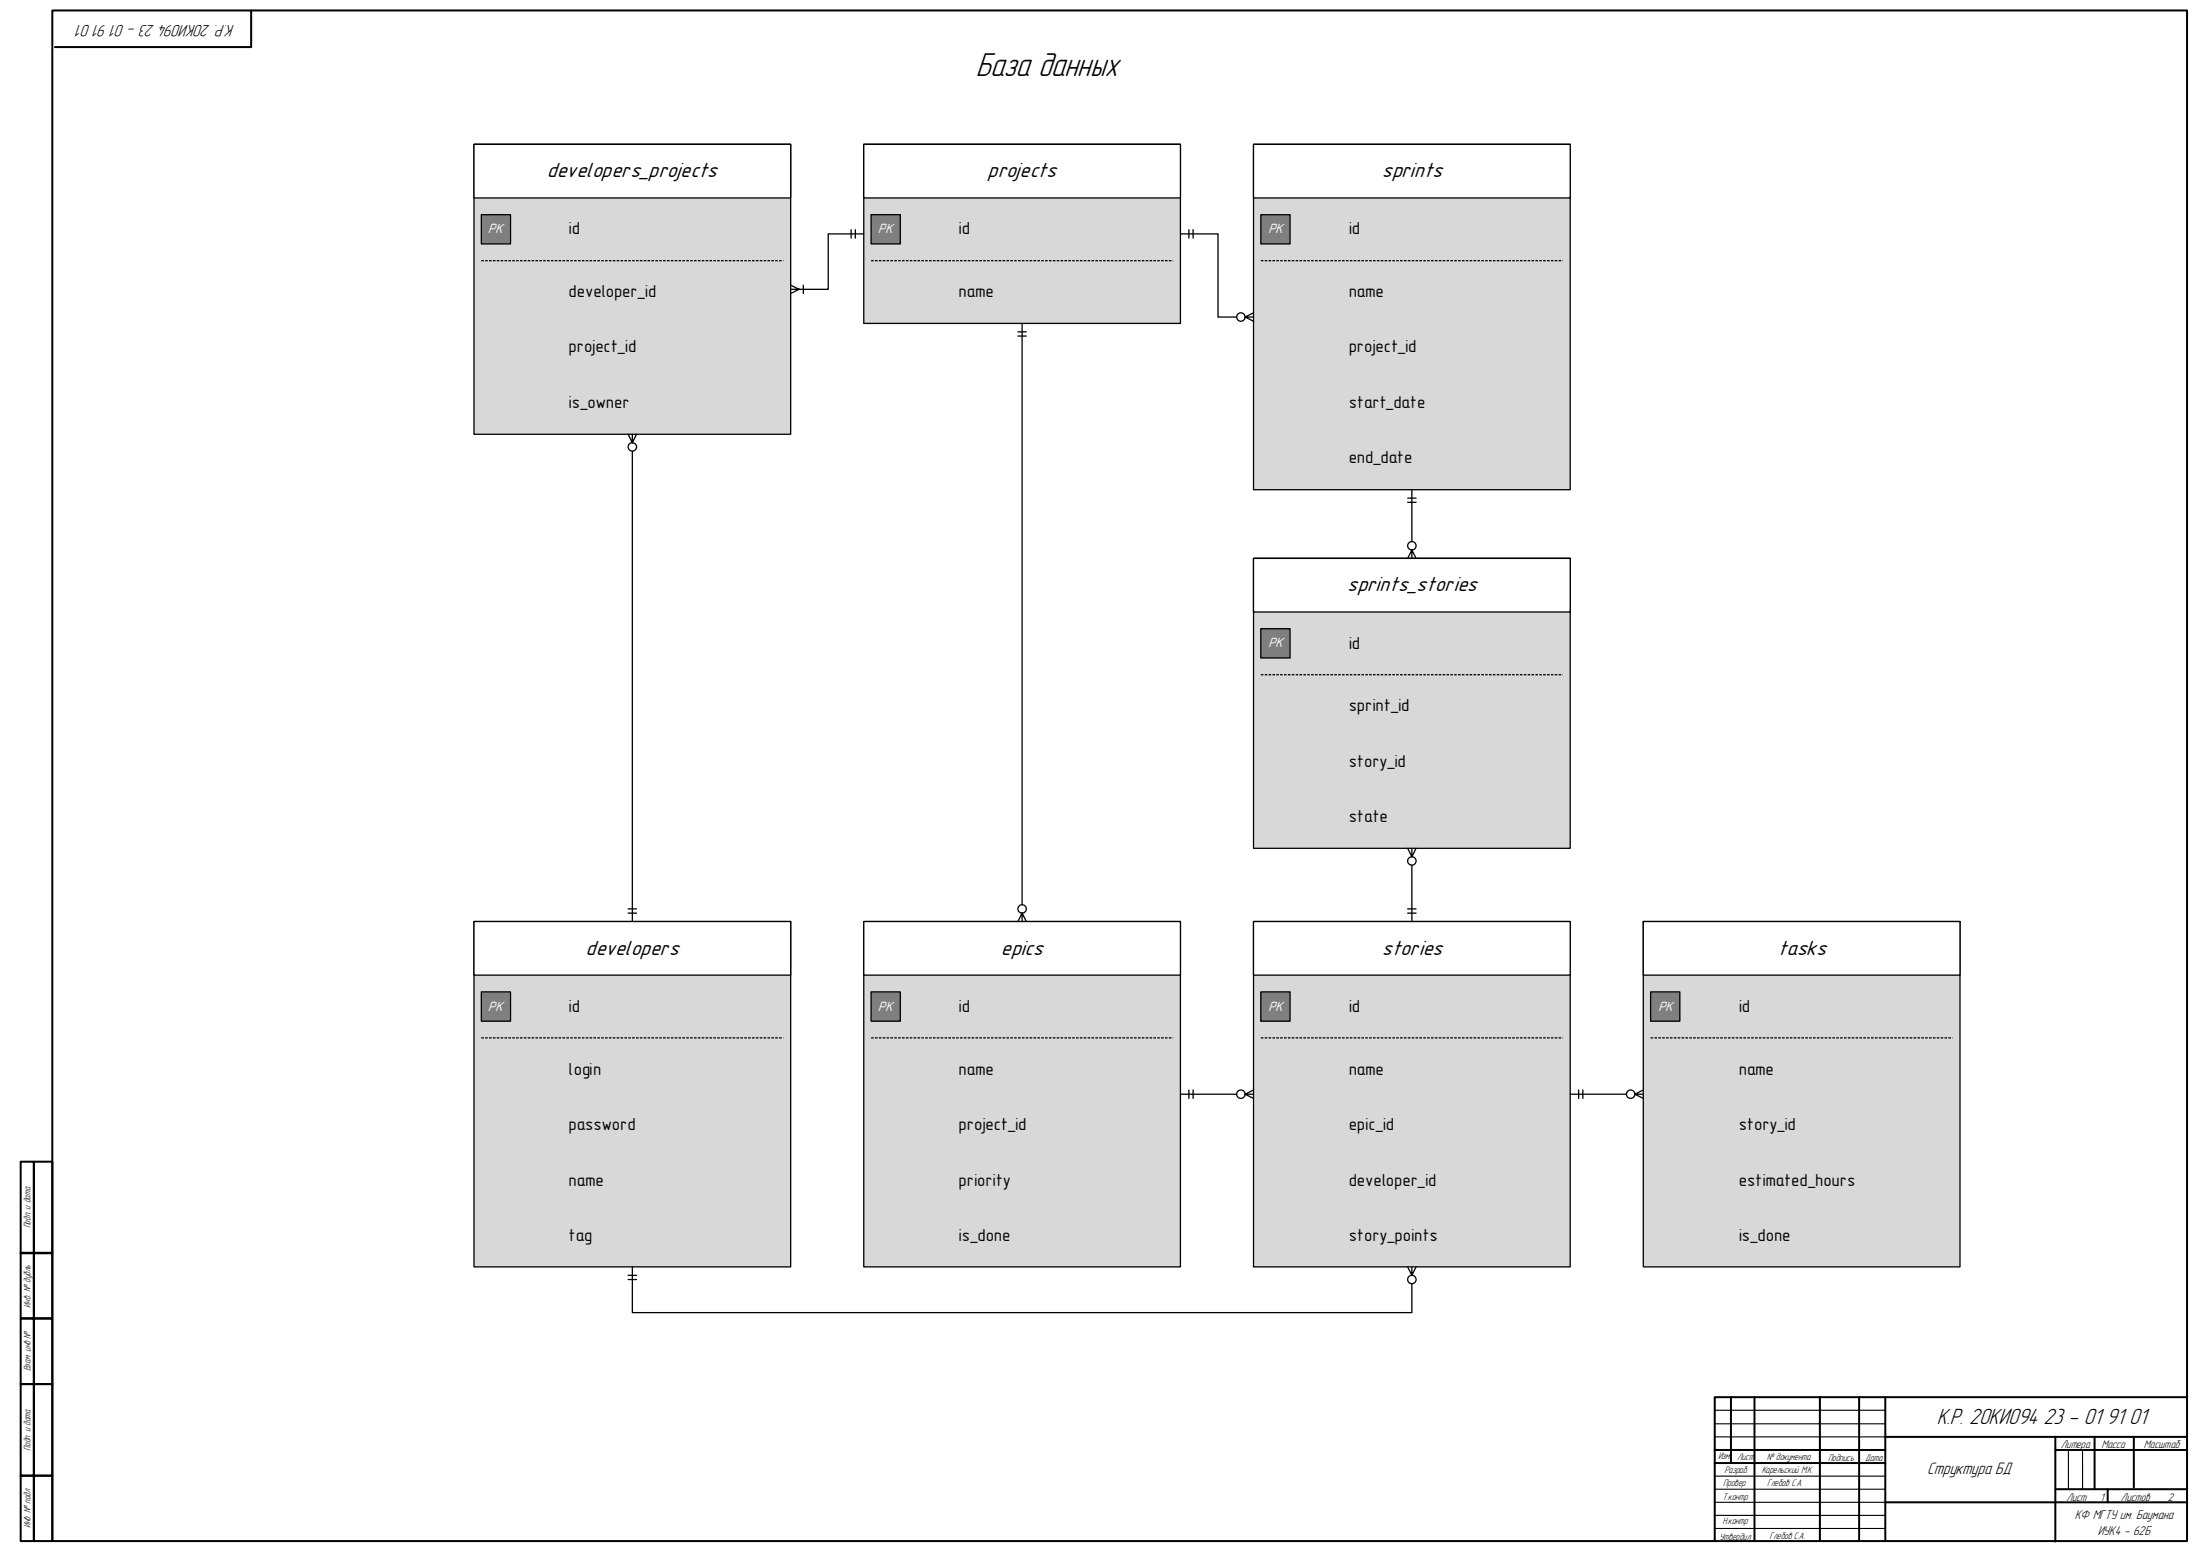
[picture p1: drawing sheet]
<svg xmlns="http://www.w3.org/2000/svg" width="841mm" height="594mm" viewBox="0 0 841 594" stroke-linecap="round" stroke-linejoin="round" font-family="sans-serif">
<g fill="none" stroke="#000" stroke-width=".76">
<path d="M20 4h816v585h-816zM96 4v14h-75M7.9 444h5v35h-5zM13 444h7v35h-7zM7.9 478.8h5v25h-5zM13 478.8h7v25h-7zM7.9 504h5v25h-5zM13 504h7v25h-7zM7.9 529h5v35h-5zM13 529h7v35h-7zM661.7 534v25M670.7 534v55"/>
<path d="M695.7 534v55M710.7 534v55M720.7 534v55M835.7 534h-180.2v55M655.5 554.2h65.2M655.5 559.2h65.2M720.7 549.2h115M785.7 554.2h50M785.7 549.2v40M800.7 549.2v20M815.7 549.2v19.3M7.9 564h5v25h-5z"/>
<path d="M13 564h7v25h-7zM720.7 574.2h115M785.7 569.2h50M805.7 569.2v5"/>
</g>
<path d="M655.5 539h65.2M655.5 544.2h65.2M655.5 549.2h65.2M790.7 554.2v15M796.1 554.2v15M655.5 564.2h65.2M655.5 569.2h65.2M655.5 574.2h65.2M655.5 579.2h65.2M655.5 584.2h65.2" fill="none" stroke="#000" stroke-width=".42"/>
<path d="M815.7 567v.4" fill="none" stroke="#000" stroke-width=".38"/>
<path d="M181.2 352.2h121z" fill="none" stroke="#000" stroke-width=".49"/>
<path d="M181.2 352.2h121v132h-121z" fill-rule="evenodd" fill="#d8d8d8"/>
<path d="M181.2 352.2h121v132h-121z" fill="none" stroke="#000" stroke-width=".49"/>
<path d="M181.2 352.2h121v20.5h-121z" fill-rule="evenodd" fill="#fff"/>
<path d="M330.2 55.2h121zM181.2 352.2h121v20.5h-121z" fill="none" stroke="#000" stroke-width=".49"/>
<path d="M330.2 55.2h121v68.4h-121z" fill-rule="evenodd" fill="#d8d8d8"/>
<path d="M330.2 55.2h121v68.4h-121z" fill="none" stroke="#000" stroke-width=".49"/>
<path d="M330.2 55.2h121v20.5h-121z" fill-rule="evenodd" fill="#fff"/>
<path d="M181.2 55.2h121zM330.2 55.2h121v20.5h-121z" fill="none" stroke="#000" stroke-width=".49"/>
<path d="M181.2 55.2h121v110.8h-121z" fill-rule="evenodd" fill="#d8d8d8"/>
<path d="M181.2 55.2h121v110.8h-121z" fill="none" stroke="#000" stroke-width=".49"/>
<path d="M181.2 55.2h121v20.5h-121z" fill-rule="evenodd" fill="#fff"/>
<path d="M181.2 55.2h121v20.5h-121zM479.2 55.2h121z" fill="none" stroke="#000" stroke-width=".49"/>
<path d="M479.2 55.2h121v132h-121z" fill-rule="evenodd" fill="#d8d8d8"/>
<path d="M479.2 55.2h121v132h-121z" fill="none" stroke="#000" stroke-width=".49"/>
<path d="M479.2 55.2h121v20.5h-121z" fill-rule="evenodd" fill="#fff"/>
<path d="M479.2 55.2h121v20.5h-121zM479.2 213.4h121z" fill="none" stroke="#000" stroke-width=".49"/>
<path d="M479.2 213.4h121v110.8h-121z" fill-rule="evenodd" fill="#d8d8d8"/>
<path d="M479.2 213.4h121v110.8h-121z" fill="none" stroke="#000" stroke-width=".49"/>
<path d="M479.2 213.4h121v20.5h-121z" fill-rule="evenodd" fill="#fff"/>
<path d="M479.2 213.4h121v20.5h-121zM330.2 352.2h121z" fill="none" stroke="#000" stroke-width=".49"/>
<path d="M330.2 352.2h121v132h-121z" fill-rule="evenodd" fill="#d8d8d8"/>
<path d="M330.2 352.2h121v132h-121z" fill="none" stroke="#000" stroke-width=".49"/>
<path d="M330.2 352.2h121v20.5h-121z" fill-rule="evenodd" fill="#fff"/>
<path d="M330.2 352.2h121v20.5h-121zM479.2 352.2h121z" fill="none" stroke="#000" stroke-width=".49"/>
<path d="M479.2 352.2h121v132h-121z" fill-rule="evenodd" fill="#d8d8d8"/>
<path d="M479.2 352.2h121v132h-121z" fill="none" stroke="#000" stroke-width=".49"/>
<path d="M479.2 352.2h121v20.5h-121z" fill-rule="evenodd" fill="#fff"/>
<path d="M479.2 352.2h121v20.5h-121zM628.2 352.2h121z" fill="none" stroke="#000" stroke-width=".49"/>
<path d="M628.2 352.2h121v132h-121z" fill-rule="evenodd" fill="#d8d8d8"/>
<path d="M628.2 352.2h121v132h-121z" fill="none" stroke="#000" stroke-width=".49"/>
<path d="M628.2 352.2h121v20.5h-121z" fill-rule="evenodd" fill="#fff"/>
<path d="M628.2 352.2h121v20.5h-121z" fill="none" stroke="#000" stroke-width=".49"/>
<path d="M184 379.1h11.2v11.2h-11.2z" fill-rule="evenodd" fill="#7f7f7f"/>
<path d="M184 379.1h11.2v11.2h-11.2z" fill="none" stroke="#000" stroke-width=".49"/>
<path d="M184 396.7h115.4" fill="none" stroke="#000" stroke-width=".49" stroke-dasharray="1 .5" stroke-linecap="butt"/>
<path d="M333 82.1h11.1v11.1h-11.1z" fill-rule="evenodd" fill="#7f7f7f"/>
<path d="M333 82.1h11.1v11.1h-11.1z" fill="none" stroke="#000" stroke-width=".49"/>
<path d="M333 99.6h115.4" fill="none" stroke="#000" stroke-width=".49" stroke-dasharray="1 .5" stroke-linecap="butt"/>
<path d="M184 82.1h11.2v11.1h-11.2z" fill-rule="evenodd" fill="#7f7f7f"/>
<g fill="none" stroke="#000" stroke-width=".49">
<path d="M184 82.1h11.2v11.1h-11.2zM325.3 87.8v3.2M327 87.8v3.2M330.2 89.4h-13.6v21.2h-11.1M302.2 109l3.3 1.6M305.5 110.6h-3.3M305.5 110.6l-3.3 1.6M307.1 109v3.2M240.1 166l1.6 3.2M241.7 166v3.2M241.7 172.4v179.8M243.3 166l-1.6 3.2"/>
<path d="M243.3 347.4h-3.2M243.3 349h-3.2"/>
<circle cx="241.7" cy="170.8" r="1.61"/>
</g>
<path d="M184 99.6h115.4" fill="none" stroke="#000" stroke-width=".49" stroke-dasharray="1 .5" stroke-linecap="butt"/>
<path d="M482 82.1h11.1v11.1h-11.1z" fill-rule="evenodd" fill="#7f7f7f"/>
<path d="M482 82.1h11.1v11.1h-11.1z" fill="none" stroke="#000" stroke-width=".49"/>
<path d="M482 99.6h115.4" fill="none" stroke="#000" stroke-width=".49" stroke-dasharray="1 .5" stroke-linecap="butt"/>
<path d="M482 240.3h11.1v11.2h-11.1z" fill-rule="evenodd" fill="#7f7f7f"/>
<g fill="none" stroke="#000" stroke-width=".49">
<path d="M451.2 89.4h14.4v31.8h7.1M454.4 87.8v3.2M456.1 87.8v3.2M479.2 119.6l-3.3 1.6M475.9 121.2l3.3 1.6M479.2 121.2h-3.3M482 240.3h11.1v11.2h-11.1z"/>
<circle cx="474.3" cy="121.2" r="1.61"/>
</g>
<path d="M482 257.9h115.4" fill="none" stroke="#000" stroke-width=".49" stroke-dasharray="1 .5" stroke-linecap="butt"/>
<path d="M333 379.1h11.1v11.2h-11.1z" fill-rule="evenodd" fill="#7f7f7f"/>
<path d="M333 379.1h11.1v11.2h-11.1z" fill="none" stroke="#000" stroke-width=".49"/>
<path d="M333 396.7h115.4" fill="none" stroke="#000" stroke-width=".49" stroke-dasharray="1 .5" stroke-linecap="butt"/>
<path d="M482 379.1h11.1v11.2h-11.1z" fill-rule="evenodd" fill="#7f7f7f"/>
<path d="M482 379.1h11.1v11.2h-11.1z" fill="none" stroke="#000" stroke-width=".49"/>
<path d="M482 396.7h115.4" fill="none" stroke="#000" stroke-width=".49" stroke-dasharray="1 .5" stroke-linecap="butt"/>
<path d="M630.9 379.1h11.2v11.2h-11.2z" fill-rule="evenodd" fill="#7f7f7f"/>
<g fill="none" stroke="#000" stroke-width=".49">
<path d="M390.7 123.6v222.2M392.3 128.4h-3.2M392.3 126.8h-3.2M539.7 187.2v19.8M541.3 192h-3.2M541.3 190.4h-3.2M539.7 210.2v3.2M539.7 210.2l1.6 3.2M539.7 210.2l-1.6 3.2M538.1 324.2l1.6 3.2M539.7 324.2v3.2M539.7 330.7v21.5"/>
<path d="M541.3 324.2l-1.6 3.2M390.7 349v3.2M390.7 349l1.6 3.2M390.7 349l-1.6 3.2M541.3 347.4h-3.2M541.3 349h-3.2M630.9 379.1h11.2v11.2h-11.2zM454.4 416.6v3.2M456.1 416.6v3.2M472.7 418.2h-21.5M475.9 418.2l3.3 1.6M479.2 418.2h-3.3"/>
<path d="M479.2 416.6l-3.3 1.6M603.4 416.6v3.2M605 416.6v3.2M621.7 418.2h-21.5M624.9 418.2l3.3 1.6M628.2 418.2h-3.3M628.2 416.6l-3.3 1.6M241.7 484.2v17.5h298v-11.1M243.3 489h-3.2M243.3 487.4h-3.2M538.1 484.2l1.6 3.2M539.7 484.2v3.2"/>
<path d="M541.3 484.2l-1.6 3.2"/>
<circle cx="539.7" cy="208.6" r="1.61"/>
<circle cx="539.7" cy="329.1" r="1.61"/>
<circle cx="390.7" cy="347.4" r="1.61"/>
<circle cx="474.3" cy="418.2" r="1.61"/>
<circle cx="623.3" cy="418.2" r="1.61"/>
<circle cx="539.7" cy="489" r="1.61"/>
</g>
<path d="M630.9 396.7h115.5" fill="none" stroke="#000" stroke-width=".49" stroke-dasharray="1 .5" stroke-linecap="butt"/>
<text font-size="13.4" x="373" y="29.1">База данных</text>
<text font-size="8.9" x="740.3" y="544.2">К.Р. 20КИ094 23 - 01 91 01</text>
<g font-size="8.3">
<text x="209" y="67.6">developers_projects</text>
<text x="377.5" y="67.6">projects</text>
<text x="528.2" y="67.6">sprints</text>
<text x="515" y="226">sprints_stories</text>
<text x="223.8" y="364.9">developers</text>
<text x="382.6" y="364.9">epics</text>
<text x="528.2" y="364.9">stories</text>
<text x="679.7" y="364.9">tasks</text>
</g>
<g font-size="6.7">
<text x="89.7" y="9.5" transform="rotate(-180 89.7 9.5)">К.Р. 20КИ094 23 - 01 91 01</text>
<text x="217.4" y="89.5">id</text>
<text x="366.4" y="89.5">id</text>
<text x="515.5" y="89.5">id</text>
<text x="217.4" y="113.5">developer_id</text>
<text x="366.4" y="113.5">name</text>
<text x="515.5" y="113.5">name</text>
<text x="217.4" y="134.7">project_id</text>
<text x="515.5" y="134.7">project_id</text>
<text x="217.4" y="155.9">is_owner</text>
<text x="515.5" y="155.9">start_date</text>
<text x="515.5" y="177.1">end_date</text>
<text x="515.5" y="247.9">id</text>
<text x="515.5" y="271.8">sprint_id</text>
<text x="515.5" y="293.1">story_id</text>
<text x="515.5" y="314.3">state</text>
<text x="217.4" y="386.8">id</text>
<text x="366.4" y="386.8">id</text>
<text x="515.5" y="386.8">id</text>
<text x="664.6" y="386.8">id</text>
<text x="217.4" y="410.8">login</text>
<text x="366.4" y="410.8">name</text>
<text x="515.5" y="410.8">name</text>
<text x="664.6" y="410.8">name</text>
<text x="217.4" y="432">password</text>
<text x="366.4" y="432">project_id</text>
<text x="515.5" y="432">epic_id</text>
<text x="664.6" y="432">story_id</text>
<text x="217.4" y="453.2">name</text>
<text x="366.4" y="453.2">priority</text>
<text x="515.5" y="453.2">developer_id</text>
<text x="664.6" y="453.2">estimated_hours</text>
<text x="217.4" y="474.4">tag</text>
<text x="366.4" y="474.4">is_done</text>
<text x="515.5" y="474.4">story_points</text>
<text x="664.6" y="474.4">is_done</text>
<text x="736.7" y="563.3">Структура БД</text>
</g>
<g font-size="5.4" fill="#fff">
<text x="186.5" y="89.1">PK</text>
<text x="335.6" y="89.1">PK</text>
<text x="484.7" y="89.1">PK</text>
<text x="484.7" y="247.5">PK</text>
<text x="186.5" y="386.4">PK</text>
<text x="335.6" y="386.4">PK</text>
<text x="484.7" y="386.4">PK</text>
<text x="633.8" y="386.4">PK</text>
</g>
<g font-size="5.1">
<text x="793.2" y="580.7">КФ МГТУ им. Баумана</text>
<text x="801.9" y="586.7">ИУК4 – 62Б</text>
</g>
<g font-size="4.5">
<text x="787.7" y="553.6">Литера</text>
<text x="803.3" y="553.6">Масса</text>
<text x="819.5" y="553.6">Масштаб</text>
<text x="789.9" y="573.6">Лист</text>
<text x="802.7" y="573.6">1</text>
<text x="810.7" y="573.6">Листов</text>
<text x="828.6" y="573.6">2</text>
</g>
<g font-size="3.8">
<text x="11.7" y="469.5" transform="rotate(-90 11.7 469.5)">Подп. и дата</text>
<text x="11.7" y="499.8" transform="rotate(-90 11.7 499.8)">Инв. № дубль</text>
<text x="11.7" y="524.1" transform="rotate(-90 11.7 524.1)">Взам. инв №</text>
<text x="11.7" y="554.5" transform="rotate(-90 11.7 554.5)">Подп. и дата</text>
<text x="656.7" y="557.8">Изм.</text>
<text x="659.2" y="563.1">Разраб.</text>
<text x="664" y="558.1">Лисm</text>
<text x="673.4" y="563.1">Карельский М.К.</text>
<text x="675.4" y="558.1">№ документа</text>
<text x="698.8" y="558.3">Подпись</text>
<text x="713" y="558.3">Дата</text>
<text x="658.7" y="568">Провер.</text>
<text x="675.4" y="568.1">Глебов С.А.</text>
<text x="658.4" y="573.3">Т.контр</text>
<text x="11.7" y="584.1" transform="rotate(-90 11.7 584.1)">Инв. № подл</text>
<text x="658.4" y="582.4">Н.контр</text>
<text x="657.3" y="588.5">Утвердил</text>
<text x="676.5" y="588.1">Глебов С.А.</text>
</g>
</svg>
